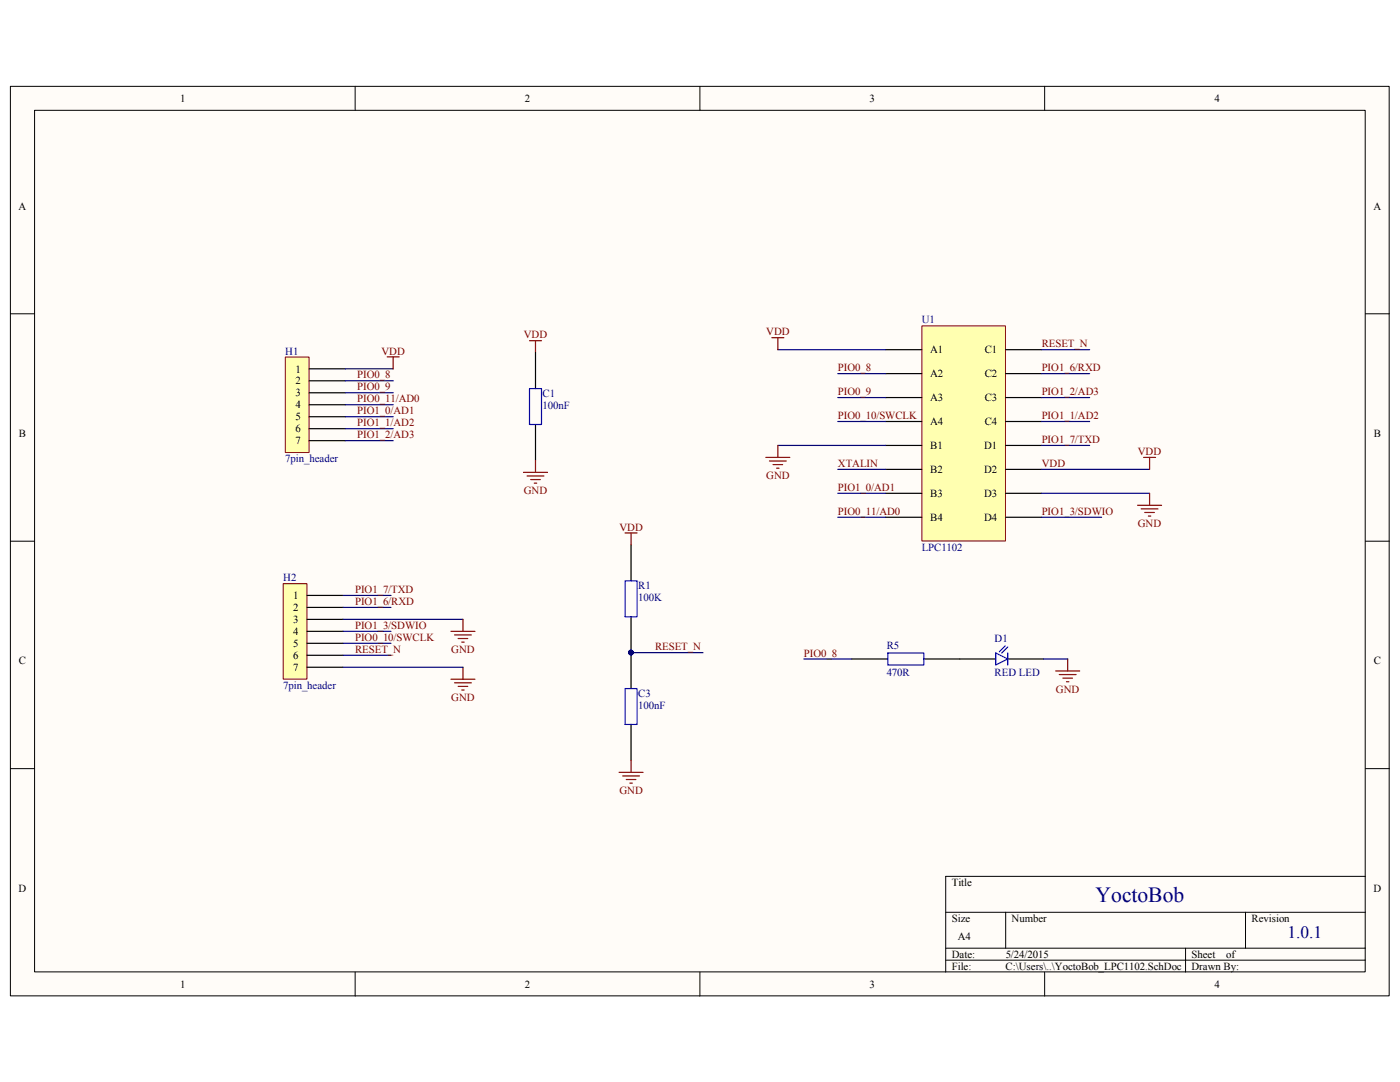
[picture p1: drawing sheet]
<svg xmlns="http://www.w3.org/2000/svg" width="279mm" height="216mm" viewBox="0 0 279 216" stroke-linecap="round" stroke-linejoin="round" font-family="sans-serif">
<path d="M2.1 17.3h275.1v181.4h-275.1z" fill-rule="evenodd" fill="#fffcf8"/>
<path d="M2.1 17.2h275.1v181.5h-275.1z" fill="none" stroke="#000" stroke-width=".2"/>
<path d="M6.9 22.1h265.6v171.8h-265.6z" fill-rule="evenodd" fill="#fffcf8"/>
<g fill="none" stroke="#000" stroke-width=".2">
<path d="M70.9 17.2v4.8M139.7 17.2v4.8M208.5 17.2v4.8M6.9 22h265.6v171.9h-265.6zM2.1 62.6h4.8M272.5 62.6h4.8M2.1 108h4.8M272.5 108h4.8M2.1 153.4h4.8M272.5 153.4h4.8M272.5 174.9h-83.8v19.1M70.9 194v4.8"/>
<path d="M139.7 194v4.8M188.7 182h83.8M188.7 189.2h83.8M188.7 191.6h83.8M200.7 182v7.2M208.5 194v4.8M236.6 189.2v4.8M248.6 182v7.2"/>
</g>
<path d="M184 65.1h16.7v42.8h-16.7z" fill-rule="evenodd" fill="#ffffb0"/>
<path d="M184 65h16.7v42.9h-16.7z" fill="none" stroke="#800000" stroke-width=".2"/>
<g fill="none" stroke="#000" stroke-width=".24">
<path d="M176.8 69.8h7.2M176.8 74.6h7.2M176.8 79.3h7.2M200.7 69.8h7.2M200.7 74.6h7.2M200.7 79.3h7.2M176.8 84.1h7.2M176.8 88.9h7.2M176.8 93.7h7.2M176.8 98.4h7.2M200.7 84.1h7.2M200.7 88.9h7.2"/>
<path d="M200.7 93.7h7.2M200.7 98.4h7.2M176.8 103.2h7.2M200.7 103.2h7.2"/>
</g>
<g fill="none" stroke="#000080" stroke-width=".24">
<path d="M155.2 69.8h21.6M167.2 74.6h9.6M167.2 79.3h9.6M207.9 69.8h9.6M207.9 74.6h9.6M207.9 79.3h9.6M155.2 88.9h21.6M167.2 93.7h9.6M167.2 98.4h9.6M207.9 88.9h9.6M207.9 93.7h21.5M207.9 98.4h21.5"/>
<path d="M207.9 84.1h9.6M167.2 103.2h9.6"/>
</g>
<path d="M57 71.3h4.7v19h-4.7z" fill-rule="evenodd" fill="#ffffb0"/>
<path d="M56.9 71.2h4.8v19.1h-4.8z" fill="none" stroke="#800000" stroke-width=".2"/>
<path d="M61.7 78.4h7.2M61.7 76h7.2M61.7 73.6h7.2M61.7 87.9h7.2M61.7 85.5h7.2M61.7 83.2h7.2M61.7 80.8h7.2" fill="none" stroke="#000" stroke-width=".24"/>
<path d="M56.6 116.5h4.7v19h-4.7z" fill-rule="evenodd" fill="#ffffb0"/>
<path d="M56.5 116.5h4.8v19h-4.8z" fill="none" stroke="#800000" stroke-width=".2"/>
<g fill="none" stroke="#000" stroke-width=".24">
<path d="M106.9 70.4v7.1M106.9 84.7v7.2M61.3 118.8h7.2M125.9 108.7v7.2M61.3 133.1h7.2M61.3 130.8h7.2M61.3 128.4h7.2M61.3 126h7.2M61.3 123.6h7.2M61.3 121.2h7.2M125.9 123.1v14.3M170 131.5h7.2"/>
<path d="M184.4 131.5h14.3M201.1 131.5h7.2M125.9 144.6v7.1"/>
</g>
<g fill="none" stroke="#000080" stroke-width=".24">
<path d="M68.9 73.6h9.6M68.9 76h9.6M68.9 78.4h9.6M68.9 80.8h9.6M68.9 83.2h9.6M68.9 85.5h9.6M68.9 87.9h9.6M167.2 84.1h9.6M68.5 118.8h9.5M207.9 103.2h11.9M68.5 121.2h9.5M68.5 123.6h23.9"/>
<path d="M68.5 126h9.5M68.5 128.4h9.5M68.5 130.8h9.5M68.5 133.1h23.9M125.9 130.2h14.4M160.4 131.5h9.6M208.3 131.5h4.8"/>
</g>
<g fill="none" stroke="#800000" stroke-width=".24">
<path d="M77.3 71.2h2.4M78.5 71.2v2.4M105.7 68h2.4M106.9 68v2.4M154 67.4h2.4M155.2 67.4v2.4M104.5 94.3h4.8M105.2 95h3.3M105.9 95.7h1.9M106.6 96.4h.5M106.9 91.9v2.4M152.8 91.3h4.8"/>
<path d="M153.6 92h3.3M154.3 92.7h1.9M155 93.4h.5M155.2 88.9v2.4M228.2 91.3h2.4M229.4 91.3v2.4M229.4 98.4v2.4M124.7 106.3h2.4M125.9 106.3v2.4M227 100.8h4.8M227.7 101.5h3.4M228.5 102.3h1.9"/>
<path d="M229.2 103h.5M90 135.5h4.8M90 126h4.8M90.7 136.2h3.4M90.7 126.7h3.4M91.4 137h2M91.4 127.4h2M92.2 137.7h.4M92.2 128.1h.4M92.4 123.6v2.4M92.4 133.1v2.4M210.7 133.9h4.8"/>
<path d="M211.4 134.6h3.4M212.1 135.3h1.9M212.8 136h.5M213.1 131.5v2.4M123.5 154.1h4.8M124.3 154.8h3.3M125 155.5h1.9M125.7 156.3h.5M125.9 151.7v2.4"/>
</g>
<circle cx="125.9" cy="130.2" r=".45" fill="#000080" stroke="#000080" stroke-width=".2"/>
<path d="M105.7 77.5h2.4v7.2h-2.4zM124.7 115.9h2.4v7.2h-2.4zM124.7 137.4h2.4v7.2h-2.4zM177.2 130.3h7.2v2.4h-7.2zM198.7 130.3l2.4 1.2-2.4 1.2zM200.6 128.9l-1.2 1.2M201.1 130.3v2.4M201.1 129.1l-1.2 1.2" fill="none" stroke="#00f" stroke-width=".24"/>
<text font-size="4.3" fill="#000080" x="218.7" y="179.9">YoctoBob</text>
<text font-size="3.5" fill="#000080" x="257" y="187.2">1.0.1</text>
<g font-size="2.2">
<text x="35.9" y="20.4">1</text>
<text x="104.7" y="20.4">2</text>
<text x="173.5" y="20.4">3</text>
<text x="242.4" y="20.4">4</text>
<text x="3.7" y="41.8">A</text>
<text x="274.1" y="41.8">A</text>
<text x="185.6" y="70.5">A1</text>
<text x="196.5" y="70.5">C1</text>
<text x="59" y="76.7">2</text>
<text x="59" y="74.3">1</text>
<text x="185.6" y="75.3">A2</text>
<text x="196.5" y="75.3">C2</text>
<text x="59" y="83.9">5</text>
<text x="59" y="81.5">4</text>
<text x="59" y="79.1">3</text>
<text x="185.6" y="80.1">A3</text>
<text x="196.5" y="80.1">C3</text>
<text x="3.8" y="87.2">B</text>
<text x="59" y="88.6">7</text>
<text x="59" y="86.3">6</text>
<text x="185.6" y="84.8">A4</text>
<text x="185.6" y="89.6">B1</text>
<text x="196.4" y="89.6">D1</text>
<text x="196.5" y="84.8">C4</text>
<text x="274.2" y="87.2">B</text>
<text x="185.6" y="94.4">B2</text>
<text x="196.4" y="94.4">D2</text>
<text x="185.6" y="99.1">B3</text>
<text x="196.4" y="99.1">D3</text>
<text x="185.6" y="103.9">B4</text>
<text x="196.4" y="103.9">D4</text>
<text x="58.5" y="119.5">1</text>
<text x="58.5" y="124.3">3</text>
<text x="58.5" y="121.9">2</text>
<text x="58.5" y="131.5">6</text>
<text x="58.5" y="129.1">5</text>
<text x="58.5" y="126.7">4</text>
<text x="3.8" y="132.6">C</text>
<text x="58.5" y="133.9">7</text>
<text x="274.2" y="132.6">C</text>
<text x="3.7" y="178">D</text>
<text x="189.9" y="176.8">Title</text>
<text x="274.1" y="178">D</text>
<text x="189.9" y="183.9">Size</text>
<text x="201.9" y="183.9">Number</text>
<text x="249.8" y="183.9">Revision</text>
<text x="189.9" y="191.1">Date:</text>
<text x="191.1" y="187.5">A4</text>
<text x="200.7" y="191.1">5/24/2015</text>
<text x="237.8" y="191.1">Sheet</text>
<text x="244.7" y="191.1">of</text>
<text x="35.9" y="197.1">1</text>
<text x="104.7" y="197.1">2</text>
<text x="173.5" y="197.1">3</text>
<text x="189.9" y="193.5">File:</text>
<text x="200.7" y="193.5">C:\Users\..\YoctoBob_LPC1102.SchDoc</text>
<text x="237.8" y="193.5">Drawn By:</text>
<text x="242.4" y="197.1">4</text>
</g>
<g font-size="2.2" fill="#000080">
<text x="183.9" y="64.5">U1</text>
<text x="56.9" y="70.7">H1</text>
<text x="108.3" y="79.2">C1</text>
<text x="108.3" y="81.6">100nF</text>
<text x="56.9" y="92.2">7pin_header</text>
<text x="183.9" y="109.9">LPC1102</text>
<text x="56.5" y="116">H2</text>
<text x="127.4" y="117.6">R1</text>
<text x="127.4" y="120">100K</text>
<text x="177" y="129.6">R5</text>
<text x="198.5" y="128.2">D1</text>
<text x="56.5" y="137.5">7pin_header</text>
<text x="177" y="134.9">470R</text>
<text x="198.5" y="134.9">RED LED</text>
<text x="127.4" y="139.1">C3</text>
<text x="127.4" y="141.5">100nF</text>
</g>
<g font-size="2.2" fill="#800000">
<text x="76.1" y="70.7">VDD</text>
<text x="104.5" y="67.5">VDD</text>
<text x="152.9" y="66.9">VDD</text>
<text x="207.9" y="69.3">RESET_N</text>
<text x="71.3" y="75.5">PIO0_8</text>
<text x="71.3" y="77.9">PIO0_9</text>
<text x="167.2" y="74.1">PIO0_8</text>
<text x="207.9" y="74.1">PIO1_6/RXD</text>
<text x="71.3" y="80.3">PIO0_11/AD0</text>
<text x="71.3" y="82.7">PIO1_0/AD1</text>
<text x="167.2" y="78.9">PIO0_9</text>
<text x="167.2" y="83.7">PIO0_10/SWCLK</text>
<text x="207.9" y="78.9">PIO1_2/AD3</text>
<text x="207.9" y="83.7">PIO1_1/AD2</text>
<text x="71.3" y="85">PIO1_1/AD2</text>
<text x="71.3" y="87.5">PIO1_2/AD3</text>
<text x="207.9" y="88.4">PIO1_7/TXD</text>
<text x="152.9" y="95.6">GND</text>
<text x="167.2" y="93.2">XTALIN</text>
<text x="207.9" y="93.2">VDD</text>
<text x="227.1" y="90.8">VDD</text>
<text x="104.5" y="98.6">GND</text>
<text x="167.2" y="98">PIO1_0/AD1</text>
<text x="123.6" y="105.9">VDD</text>
<text x="167.2" y="102.7">PIO0_11/AD0</text>
<text x="207.9" y="102.7">PIO1_3/SDWIO</text>
<text x="227.1" y="105.2">GND</text>
<text x="70.9" y="118.3">PIO1_7/TXD</text>
<text x="70.9" y="120.7">PIO1_6/RXD</text>
<text x="70.9" y="125.5">PIO1_3/SDWIO</text>
<text x="70.9" y="127.9">PIO0_10/SWCLK</text>
<text x="70.9" y="130.3">RESET_N</text>
<text x="90" y="130.3">GND</text>
<text x="130.7" y="129.8">RESET_N</text>
<text x="160.4" y="131">PIO0_8</text>
<text x="90" y="139.8">GND</text>
<text x="210.7" y="138.2">GND</text>
<text x="123.6" y="158.4">GND</text>
</g>
</svg>
